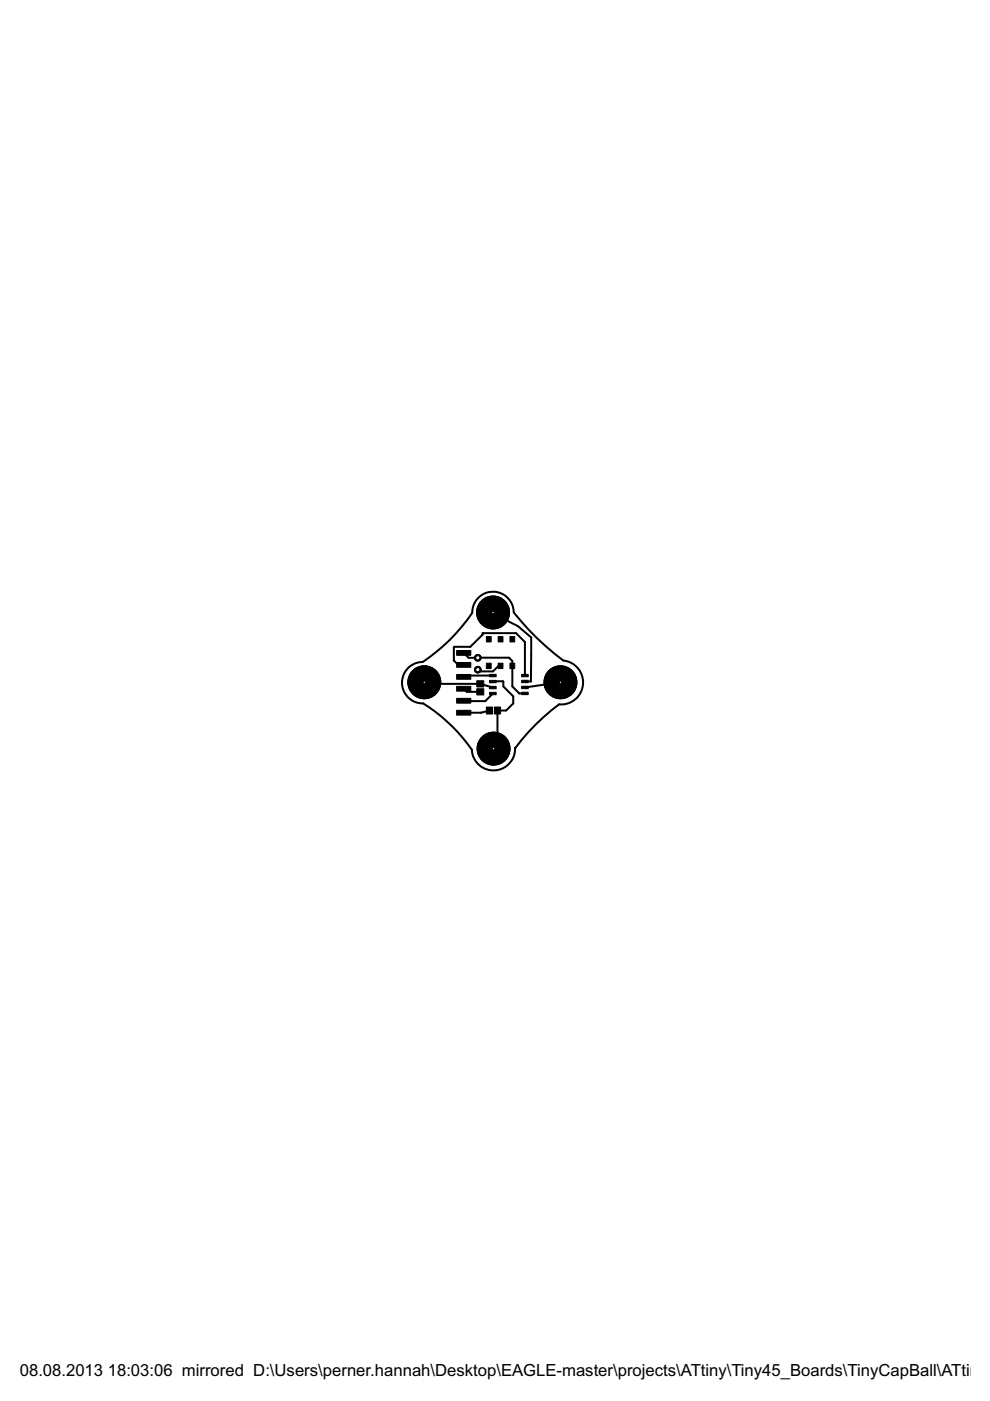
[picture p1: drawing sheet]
<svg xmlns="http://www.w3.org/2000/svg" width="210mm" height="297mm" viewBox="0 0 210 297" stroke-linecap="round" stroke-linejoin="round" font-family="sans-serif">
<g fill="#000" stroke="#000" stroke-width=".21">
<path d="M96.8 137.9h3v1h-3zM103.1 135h1v1.1h-1zM105.6 135h1v1.1h-1zM108.1 135h1v1.1h-1zM96.8 143h3v1h-3zM96.8 140.5h3v1h-3zM96.8 145.5h3v1h-3zM96.8 148.1h3v1h-3zM96.8 150.6h3v1h-3zM101.1 146h1.5v1.3h-1.5zM101.1 144.3h1.5v1.3h-1.5zM103.1 140.6h1v1.2h-1z"/>
<path d="M103.1 149.9h1.3v1.5h-1.3zM103.8 143h1.4v.5h-1.4zM103.8 144.3h1.4v.5h-1.4zM103.8 145.5h1.4v.5h-1.4zM103.8 146.8h1.4v.5h-1.4zM104.8 149.9h1.3v1.5h-1.3zM105.6 140.6h1v1.2h-1zM108.1 140.6h1v1.2h-1zM110.6 143h1.4v.5h-1.4zM110.6 144.2h1.4v.5h-1.4zM110.6 145.5h1.4v.5h-1.4zM110.6 146.8h1.4v.5h-1.4z"/>
</g>
<g fill="none" stroke="#000" stroke-width=".42">
<path d="M98.3 138.4l1.1 1.1 8.5-.1 .7 .7v5.4l1.5 1.5h1.2M101.3 139.4v.1M104.5 129.9l.5 .4 4.8 2.5 2.8 2.3v9.4h-1.3M89.9 144.7l.4 .3h11.5l2.7 .8M98.3 141l-1.2-.1-.9-.9 .1-2.9h3.4l2.6-2.5v-.4h7.1l1.9 1.9v7.1M98.3 146l.7 .7h2.8M103.8 150.6l-1.8 .5h-3.7M104.5 147l-1.6 1.7-4.6-.1M104.5 143.2h-4.8l-1.4 .3M104.5 144.5l2.1-.1 .1 1.1 2.1 2.1v1.5l-1.5 1.5h-1.8v6.1l-.9 2M106.1 141.2h-.4l-1.2 1.1h-2.9l-.3-.3M111.3 145.8h.1"/>
<path d="M118.8 144.7l-7.5 1.1"/>
</g>
<circle cx="101.3" cy="139.5" r=".7" fill="#000" stroke="#000" stroke-width=".21"/>
<circle cx="101.3" cy="139.5" r=".44" fill="#fff" stroke="#000" stroke-width=".21"/>
<circle cx="101.3" cy="142" r=".7" fill="#000" stroke="#000" stroke-width=".21"/>
<circle cx="101.3" cy="142" r=".44" fill="#fff" stroke="#000" stroke-width=".21"/>
<circle cx="104.6" cy="158.7" r="3.5" fill="#000" stroke="#000" stroke-width=".21"/>
<circle cx="104.6" cy="158.7" r=".25" fill="#fff" stroke="#000" stroke-width=".21"/>
<circle cx="104.5" cy="129.9" r="3.5" fill="#000" stroke="#000" stroke-width=".21"/>
<circle cx="104.5" cy="129.9" r=".25" fill="#fff" stroke="#000" stroke-width=".21"/>
<circle cx="118.8" cy="144.7" r="3.5" fill="#000" stroke="#000" stroke-width=".21"/>
<circle cx="118.8" cy="144.7" r=".25" fill="#fff" stroke="#000" stroke-width=".21"/>
<circle cx="90" cy="144.7" r="3.5" fill="#000" stroke="#000" stroke-width=".21"/>
<circle cx="90" cy="144.7" r=".25" fill="#fff" stroke="#000" stroke-width=".21"/>
<circle cx="101.3" cy="139.5" r=".7" fill="#000" stroke="#000" stroke-width=".21"/>
<circle cx="101.3" cy="139.5" r=".44" fill="#fff" stroke="#000" stroke-width=".21"/>
<circle cx="101.3" cy="142" r=".7" fill="#000" stroke="#000" stroke-width=".21"/>
<circle cx="101.3" cy="142" r=".44" fill="#fff" stroke="#000" stroke-width=".21"/>
<circle cx="104.6" cy="158.7" r="3.5" fill="#000" stroke="#000" stroke-width=".21"/>
<circle cx="104.6" cy="158.7" r=".25" fill="#fff" stroke="#000" stroke-width=".21"/>
<circle cx="104.5" cy="129.9" r="3.5" fill="#000" stroke="#000" stroke-width=".21"/>
<circle cx="104.5" cy="129.9" r=".25" fill="#fff" stroke="#000" stroke-width=".21"/>
<circle cx="118.8" cy="144.7" r="3.5" fill="#000" stroke="#000" stroke-width=".21"/>
<circle cx="118.8" cy="144.7" r=".25" fill="#fff" stroke="#000" stroke-width=".21"/>
<circle cx="90" cy="144.7" r="3.5" fill="#000" stroke="#000" stroke-width=".21"/>
<circle cx="90" cy="144.7" r=".25" fill="#fff" stroke="#000" stroke-width=".21"/>
<path d="M108.9 129.8a4.4 4.4 0 0 0-4.5-4.3 4.4 4.4 0 0 0-4.3 4.4 38.7 38.7 0 0 1-10.5 10.5M108.9 129.9a57 57 0 0 0 10.5 10.1 4.7 4.7 0 0 1 4.2 5.1 4.7 4.7 0 0 1-5.1 4.3 45.3 45.3 0 0 0-9.3 9.2M89.5 140.4a4.4 4.4 0 0 0-4.3 4.4 4.4 4.4 0 0 0 4.5 4.3 36.4 36.4 0 0 1 10.3 9.8 4.6 4.6 0 0 0 4.8 4.4 4.6 4.6 0 0 0 4.4-4.8" fill="none" stroke="#000" stroke-width=".42"/>
<g font-size="4">
<text x="4.2" y="291.7">08.08.2013</text>
<text x="22.9" y="291.7">18:03:06 mirrored D:\Users\perner.hannah\Desktop\EAGLE-master\projects\ATtiny\Tiny45_Boards\TinyCapBall\ATtinyB</text>
</g>
</svg>
